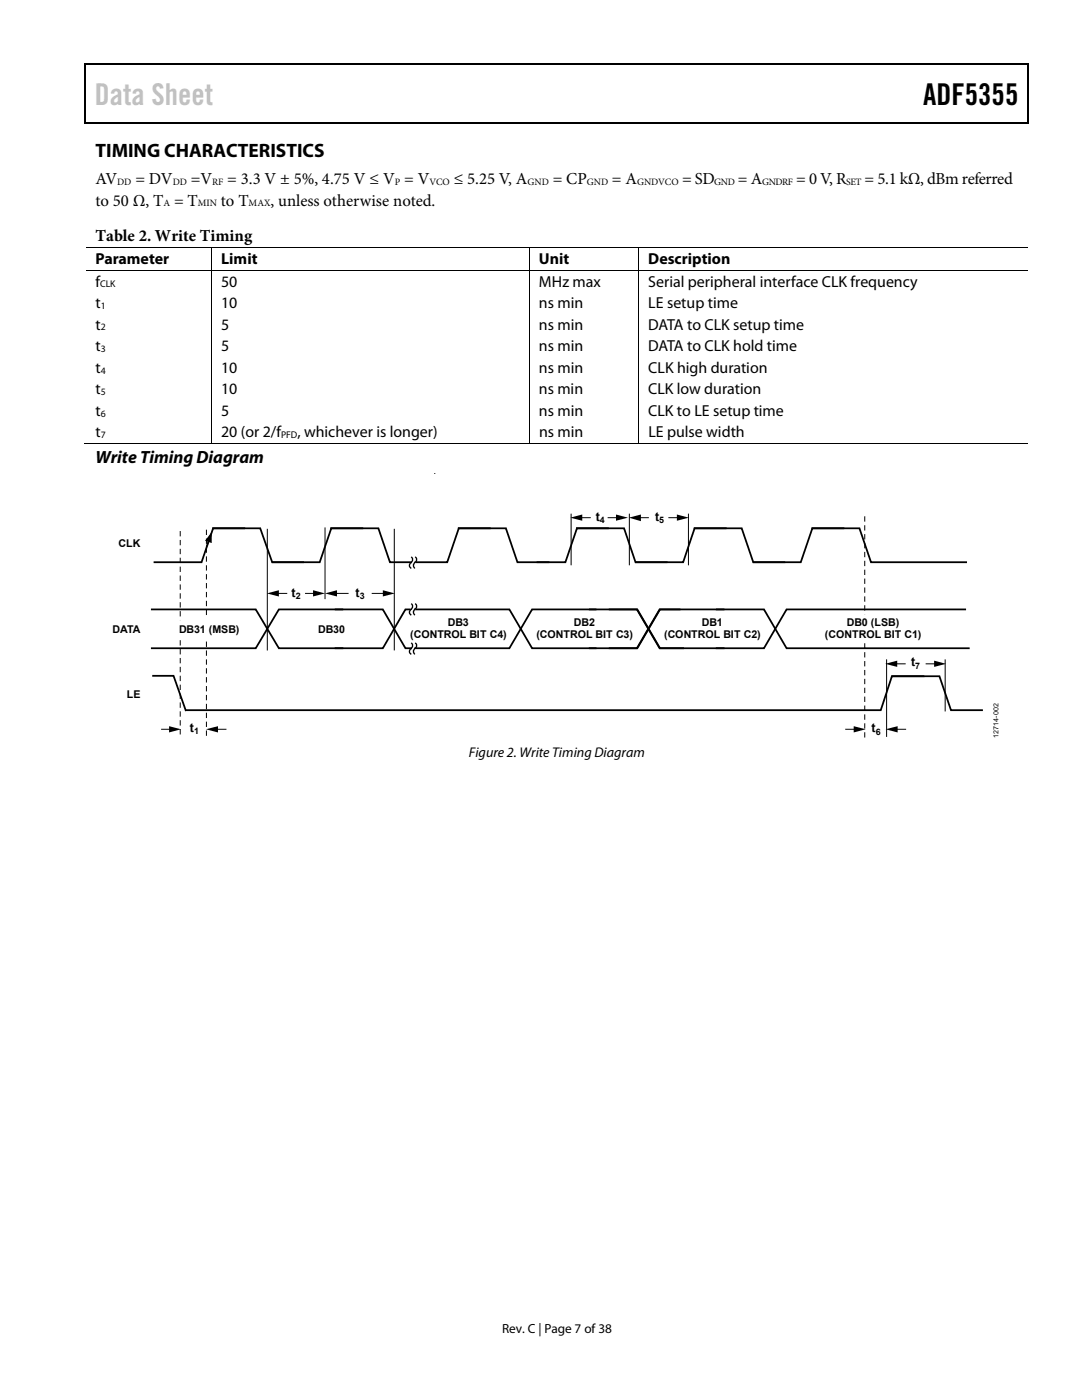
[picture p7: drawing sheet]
<svg xmlns="http://www.w3.org/2000/svg" width="216mm" height="279mm" viewBox="0 0 216 279" stroke-linecap="round" stroke-linejoin="round" font-family="sans-serif">
<g fill="#000">
<path d="M16.9 12.7h.2v1h-.2zM205.1 12.7h.2v1h-.2zM205.1 12.7h.2v.3h-.2zM82.3 24.4h.2v.3h-.2zM205.1 24.4h.2v.3h-.2zM53.3 118.4l2.3-.6v1.2zM62.5 117.8l2.4 .6-2.4 .6zM64.9 118.4l2.3-.6v1.2zM76.4 117.8l2.4 .6-2.4 .6zM113.8 103.3l2.4-.6v1.2zM122.9 102.7l2.4 .6-2.4 .6zM125.5 103.3l2.4-.6v1.3z"/>
<path d="M135.1 102.7l2.4 .6-2.4 .6zM176.6 132.5l2.4-.7v1.3zM186.4 131.8l2.4 .7-2.4 .6zM33.7 144.9l2.4 .6-2.4 .7zM41.1 145.5l2.4-.6v1.3zM170.3 144.9l2.4 .6-2.4 .7zM176.7 145.5l2.4-.6v1.3z"/>
</g>
<path d="M16.9 12.8h188.2M17 13.7v11M205.2 13.7v11M205.1 24.5h-188.2" fill="none" stroke="#000" stroke-width=".25"/>
<g fill="none" stroke="#000" stroke-width=".2">
<path d="M17.1 49.5h188M17.1 54h188M42.2 49.6v4.3M42.2 54.1v34.5M105.6 49.6v4.3M105.6 54.1v34.5M127.4 49.6v4.3M127.4 54.1v34.5M16.9 88.5h25.2M42.3 88.5h63.3M105.7 88.5h21.7M127.5 88.5h77.6"/>
<path d="M53.3 105.5v24.3M55.2 118.4h2.1M60.9 118.4h2M64.9 105.3v14.3M66.9 118.4h2.7M74.2 118.4h2.6M78.7 105.5v24.3M114 102.5v10.3M115.7 103.3h2.2M121.2 103.3h2.2M125.6 102.5v10.3M127.4 103.3h2.1"/>
<path d="M133.4 103.3h2M137.4 102.5v10.3M176.9 131.6v15.5M178.6 132.5h2.1M184.7 132.5h2.1M188.6 131.6v10.4M32.2 145.5h2M43.1 145.5h2.1M168.7 145.5h2M178.7 145.5h2.1"/>
</g>
<g fill="none" stroke="#000" stroke-width=".35">
<path d="M42.4 105.4h9.5l2.4 6.8h6.4M48.9 105.4h-6.4l-2.3 6.8h-9.6M65.9 105.4h9.6l2.3 6.8h4.3M72.5 105.4h-6.4l-2.3 6.8h-9.6M91.4 105.4h9.5l2.4 6.8h6.3M97.9 105.4h-6.4l-2.3 6.8h-6.4M114.9 105.4h9.6l2.3 6.8h6.4M121.5 105.4h-6.4l-2.3 6.8h-5.7M138.4 105.4h9.6l2.3 6.8h6.4M145 105.4h-6.4l-2.3 6.8h-9.6M161.9 105.4h9.6l2.3 6.8h19.2M168.5 105.4h-6.4l-2.3 6.8h-9.6"/>
<path d="M30.1 121.6h20.9l4.6 7.8h12.9M30.4 134.9h4.2l2.5 7M66.8 121.6h9.6l4.5 7.8h1.2M68.5 121.6h-12.9l-4.6 7.8h-20.9M82 121.6h-1.1l-4.5 7.8h-9.6M82.8 121.6h18.8l4.6 7.8h12.8M117.5 121.6h9.6l4.5 7.8h4.9M119 121.6h-12.8l-4.6 7.8h-18.8M121.5 121.6h5.7l4.5 7.8h12.8M135.8 121.6h-4.2l-4.5 7.8h-9.6M142.9 121.6h9.5l4.6 7.8h36.5M144.5 121.6h-12.8l-4.5 7.8h-5.7"/>
<path d="M177.9 135h9.6l2.3 6.7h6.3M184.4 135h-6.4l-2.3 6.7h-138.8M192.8 121.6h-35.8l-4.6 7.8h-9.5"/>
</g>
<path d="M41.6 107.9l-.4 1.3M82.1 111.1a.73 .73 0 0 1-.2 1.3l-.2 .6 .4 .5M82.8 111.1a.63 .63 0 0 1 .2 1l-.3 .3a.72 .72 0 0 0 .1 1.1M82.1 120.5a.73 .73 0 0 1-.2 1.2l-.2 .6 .4 .5M82.1 128.3a.93 .93 0 0 1-.3 1.4l-.1 .5 .4 .4M82.8 120.5a.63 .63 0 0 1 .2 1l-.3 .2a.72 .72 0 0 0 .1 1.1M82.8 128.3a.61 .61 0 0 1 .2 1l-.2 .1a.83 .83 0 0 0 0 1.2" fill="none" stroke="#000" stroke-width=".27"/>
<path d="M42.2 106.2v2.2l-1.3-.5z" fill="#000"/>
<path d="M36 106v17.8M41.2 105.7v17.3M172.6 103v19.6M36 127.8v19.4M41.2 128v19.3M172.6 128.4v19.1" fill="none" stroke="#000" stroke-width=".2" stroke-dasharray="1.1 .7" stroke-linecap="butt"/>
<text font-size="6" fill="#c0c0c0" x="18.9" y="21">Data Sheet</text>
<text font-size="6" x="184.2" y="21">ADF5355</text>
<text font-size="3.9" x="19" y="31.3">TIMING CHARACTERISTICS</text>
<text font-size="3.5" x="19" y="92.5">Write Timing Diagram</text>
<g font-size="3.3">
<text x="19" y="41">to 50 Ω, T = T</text>
<text x="19" y="36.8">AV</text>
<text x="27" y="36.8">= DV</text>
<text x="38.1" y="36.8">=V</text>
<text x="44.1" y="41">to T</text>
<text x="45.4" y="36.8">= 3.3 V ± 5%, 4.75 V ≤ V = V</text>
<text x="54" y="41">, unless otherwise noted.</text>
<text x="90.5" y="36.8">≤ 5.25 V, A</text>
<text x="110.3" y="36.8">= CP</text>
<text x="122.1" y="36.8">= A</text>
<text x="136.1" y="36.8">= SD</text>
<text x="147.3" y="36.8">= A</text>
<text x="158.9" y="36.8">= 0 V, R</text>
<text x="172.5" y="36.8">= 5.1 kΩ, dBm referred</text>
<text x="19.1" y="48.2">Table 2. Write Timing</text>
</g>
<g font-size="3.2">
<text x="19" y="52.7">Parameter</text>
<text x="44.1" y="52.7">Limit</text>
<text x="107.5" y="52.7">Unit</text>
<text x="129.4" y="52.7">Description</text>
<text x="19" y="57.2">f</text>
<text x="44.1" y="57.2">50</text>
<text x="107.5" y="57.2">MHz max</text>
<text x="129.3" y="57.2">Serial peripheral interface CLK frequency</text>
<text x="19" y="61.5">t</text>
<text x="19" y="65.8">t</text>
<text x="44.1" y="61.5">10</text>
<text x="44.1" y="65.8">5</text>
<text x="107.5" y="65.8">ns min</text>
<text x="107.5" y="61.5">ns min</text>
<text x="129.4" y="65.8">DATA to CLK setup time</text>
<text x="129.4" y="61.5">LE setup time</text>
<text x="19" y="70.1">t</text>
<text x="44.1" y="70.1">5</text>
<text x="107.5" y="70.1">ns min</text>
<text x="129.4" y="70.1">DATA to CLK hold time</text>
<text x="19" y="74.4">t</text>
<text x="44.1" y="74.4">10</text>
<text x="107.5" y="74.4">ns min</text>
<text x="129.4" y="74.4">CLK high duration</text>
<text x="19" y="78.7">t</text>
<text x="19" y="83">t</text>
<text x="44.1" y="78.7">10</text>
<text x="44.1" y="83">5</text>
<text x="107.5" y="78.7">ns min</text>
<text x="107.5" y="83">ns min</text>
<text x="129.3" y="78.7">CLK low duration</text>
<text x="129.4" y="83">CLK to LE setup time</text>
<text x="19" y="87.3">t</text>
<text x="44.1" y="87.3">20 (or 2/f</text>
<text x="59.4" y="87.3">, whichever is longer)</text>
<text x="107.6" y="87.3">ns min</text>
<text x="129.4" y="87.3">LE pulse width</text>
</g>
<text font-size="2.8" x="93.6" y="151">Figure 2. Write Timing Diagram</text>
<text font-size="2.6" x="100.2" y="266">Rev. C | Page 7 of 38</text>
<g font-size="2.5">
<text x="118.9" y="103.9">t</text>
<text x="130.7" y="103.9">t</text>
<text x="58.2" y="119.1">t</text>
<text x="71" y="119.1">t</text>
<text x="181.8" y="132.9">t</text>
<text x="37.9" y="146">t</text>
<text x="173.9" y="146.1">t</text>
</g>
<g font-size="2.1">
<text x="23.6" y="109.2">CLK</text>
<text x="89.4" y="125">DB3</text>
<text x="114.5" y="125">DB2</text>
<text x="140" y="125">DB1</text>
<text x="169" y="125">DB0 (LSB)</text>
<text x="22.4" y="126.4">DATA</text>
<text x="35.7" y="126.3">DB31 (MSB)</text>
<text x="63.5" y="126.3">DB30</text>
<text x="81.9" y="127.3">(CONTROL BIT C4)</text>
<text x="107" y="127.3">(CONTROL BIT C3)</text>
<text x="132.5" y="127.3">(CONTROL BIT C2)</text>
<text x="164.6" y="127.3">(CONTROL BIT C1)</text>
<text x="25.3" y="139.2">LE</text>
</g>
<g font-size="1.9">
<text x="23.4" y="36.9">DD</text>
<text x="32.6" y="41.2">A</text>
<text x="34.5" y="36.9">DD</text>
<text x="39.5" y="41.2">MIN</text>
<text x="42.4" y="36.9">RF</text>
<text x="49.6" y="41.2">MAX</text>
<text x="78.8" y="36.9">P</text>
<text x="85.7" y="36.9">VCO</text>
<text x="105.3" y="36.9">GND</text>
<text x="117.1" y="36.9">GND</text>
<text x="127.1" y="36.9">GNDVCO</text>
<text x="142.5" y="36.9">GND</text>
<text x="152.1" y="36.9">GNDRF</text>
<text x="168.9" y="36.9">SET</text>
<text x="20" y="57.4">CLK</text>
<text x="20.1" y="61.7">1</text>
<text x="20.1" y="66">2</text>
<text x="20.1" y="70.3">3</text>
<text x="20.1" y="74.5">4</text>
<text x="20.1" y="78.8">5</text>
<text x="20.1" y="83.1">6</text>
<text x="20.1" y="87.4">7</text>
<text x="56.1" y="87.4">PFD</text>
</g>
<g font-size="1.8">
<text x="119.7" y="104.4">4</text>
<text x="131.6" y="104.4">5</text>
<text x="59" y="119.6">2</text>
<text x="71.8" y="119.6">3</text>
<text x="182.6" y="133.5">7</text>
<text x="38.7" y="146.6">1</text>
<text x="174.7" y="146.7">6</text>
</g>
<text font-size="1.4" x="199.2" y="147.2" transform="rotate(-90 199.2 147.2)">12714-002</text>
</svg>
